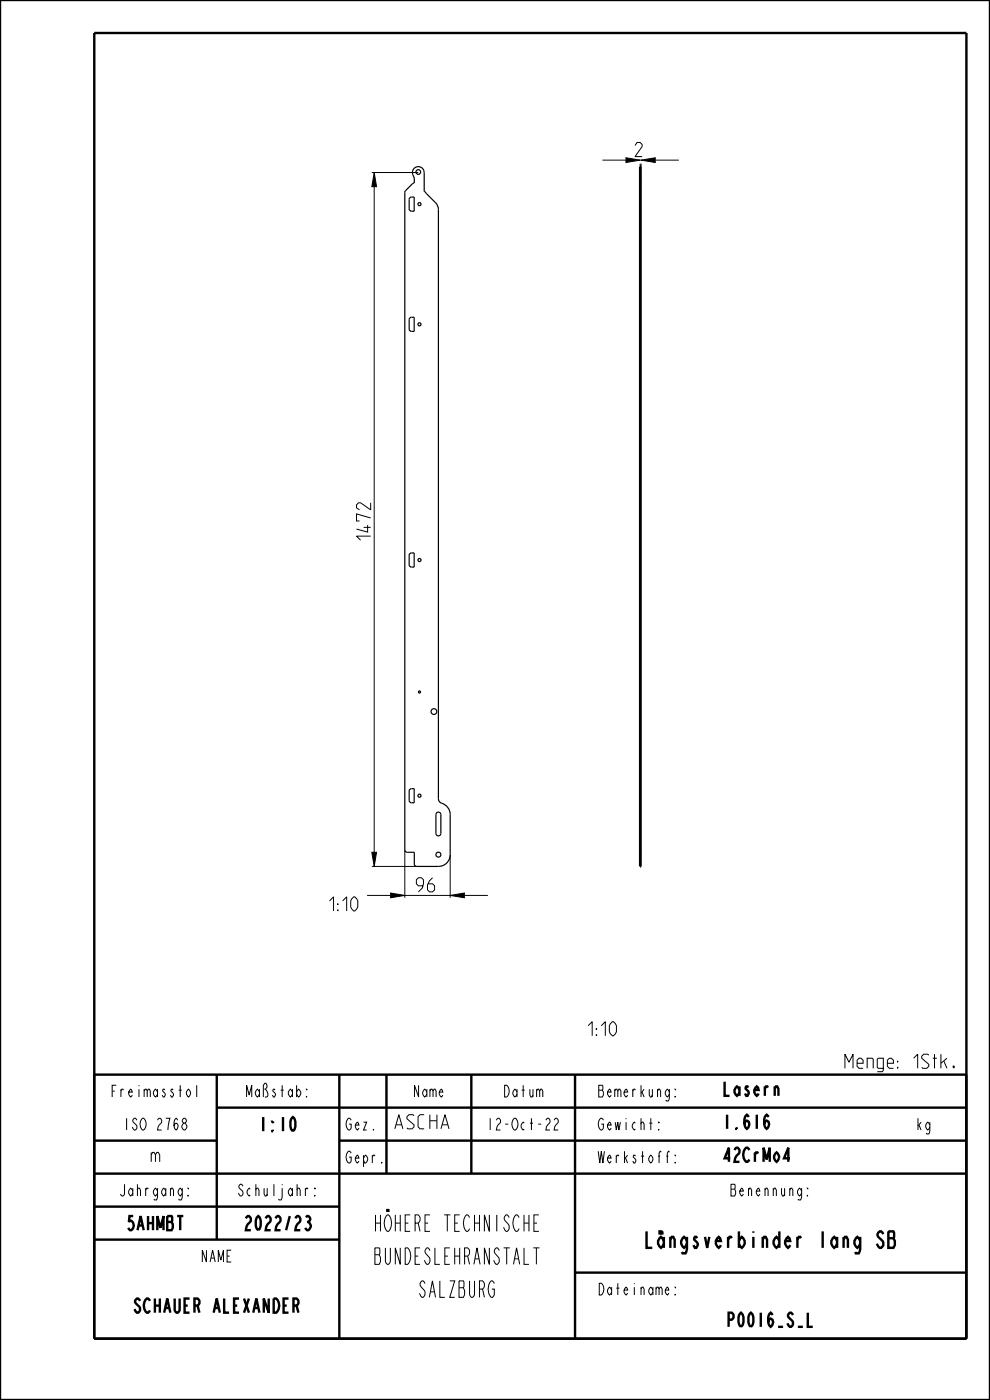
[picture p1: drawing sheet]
<svg xmlns="http://www.w3.org/2000/svg" width="210mm" height="297mm" viewBox="0 0 210 297" stroke-linecap="round" stroke-linejoin="round" font-family="sans-serif">
<path d="M79.4 36.6l.5 3h-1zM132.8 33.5l3 .5-3 .5zM136 34l3-.5v1zM78.9 180.8h1l-.5 3zM82.9 189.5l3 .5-3 .5zM95.5 190l3-.5v1z" fill="#000"/>
<g fill="none" stroke="#000" stroke-width=".21">
<path d="M78.9 36.6h9.8M79.4 36.6l.5 3h-1zM79.4 39.6v141.2M127.8 34h5M132.8 33.5l3 .5-3 .5zM135.8 34.7v.6M136 34l3-.5v1zM136 34.7v.6M139 34h5M77.9 190h5M78.9 180.8h1l-.5 3zM78.9 183.8h9.5"/>
<path d="M82.9 189.5l3 .5-3 .5zM85.9 190h9.6M85.9 180.3v10.2M95.5 190l3-.5v1zM95.5 181.3v9.2M98.5 190h5"/>
</g>
<g fill="none" stroke="#000" stroke-width=".51">
<path d="M0 0h210v297h-210zM20 7h185v277h-185zM135.8 39h.2M135.8 38.8h.2M135.8 37.8h.2M135.8 37.1h.2M136 35.3h-.2v148.5h.2M135.8 180.8h.2M20 228h185v56M46 235h159M46 228v35M72 228v56"/>
<path d="M82 228v21M100 228v21M122 228v56M20 242h26M20 249h185M20 256h52M72 242h133M20 263h52M122 270h83"/>
</g>
<g fill="none" stroke="#000" stroke-width=".25">
<path d="M87.8 35.8a1.25 1.25 0 0 1 1.4-.4 1.25 1.25 0 0 1 .8 1.2v4l2.7 2.7 .3 1.1v125.1a1.25 1.25 0 0 0 1.2 1.1 2.5 2.5 0 0 1 1.3 2.2v8.5a2.5 2.5 0 0 1-2.5 2.5l-4.9-.1-.2-.4v-2.5h-1.5l-.5-.2v-.3v-139.5l.1-.3 1.8-1.7a2.64 2.64 0 0 0-.3-2.1zM136 35.3v148.5M87 41.9l.9-.1v3h-.6l-.4-.2-.1-2.3zM87 67.4l.9-.1v3h-.6l-.4-.2-.1-2.3zM87 117.4l.9-.1v3h-.6l-.4-.2-.1-2.3zM86.9 167.6l.4-.3h.6v3h-.6l-.4-.2zM92.5 172.5a.53 .53 0 0 1 .6-.2 .53 .53 0 0 1 .4 .5v4a.53 .53 0 0 1-.5 .5 .53 .53 0 0 1-.5-.5z"/>
<circle cx="88.7" cy="36.5" r=".5"/>
<circle cx="89" cy="43.3" r=".33"/>
<circle cx="89" cy="68.8" r=".33"/>
<circle cx="89" cy="118.8" r=".33"/>
<circle cx="89" cy="146.8" r=".22"/>
<circle cx="92" cy="151" r=".61"/>
<circle cx="89" cy="168.8" r=".33"/>
<circle cx="93" cy="181.3" r=".53"/>
</g>
<g font-size="4.6">
<text x="77.1" y="261.2">HÖHERE TECHNISCHE</text>
<text x="77.1" y="268.2">BUNDESLEHRANSTALT</text>
<text x="133.4" y="264.7">Längsverbinder lang SB</text>
<text x="87.6" y="275.2">SALZBURG</text>
</g>
<g font-size="3.9">
<text x="134.7" y="33.2">2</text>
<text x="78.6" y="114.6" transform="rotate(-90 78.6 114.6)">1472</text>
<text x="88.3" y="189.2">96</text>
<text x="67.4" y="193.3">1:10</text>
<text x="122.3" y="219.7">1:10</text>
<text x="178.7" y="226.6">Menge: 1Stk.</text>
<text x="153.2" y="232.5">Lasern</text>
<text x="54.3" y="240">1:10</text>
<text x="83.2" y="239.5">ASCHA</text>
<text x="153.2" y="239.5">1.616</text>
<text x="31.6" y="246.5">m</text>
<text x="153.2" y="246.5">42CrMo4</text>
<text x="26" y="261">5AHMBT</text>
<text x="50.8" y="261">2022/23</text>
<text x="26.1" y="278.5">SCHAUER ALEXANDER</text>
<text x="152.9" y="281.5">P0016_S_L</text>
</g>
<g font-size="3.3">
<text x="22.3" y="232.7">Freimasstol</text>
<text x="51.2" y="232.7">Maßstab:</text>
<text x="87.1" y="232.7">Name</text>
<text x="106.1" y="232.7">Datum</text>
<text x="127.1" y="232.7">Bemerkung:</text>
<text x="25.2" y="239.7">ISO 2768</text>
<text x="73.2" y="239.7">Gez.</text>
<text x="102.2" y="239.7">12-Oct-22</text>
<text x="127.1" y="239.7">Gewicht:</text>
<text x="194.2" y="239.7">kg</text>
<text x="73.2" y="246.7">Gepr.</text>
<text x="127.1" y="246.7">Werkstoff:</text>
<text x="24.2" y="253.7">Jahrgang:</text>
<text x="49.2" y="253.7">Schuljahr:</text>
<text x="153.7" y="253.7">Benennung:</text>
<text x="42.1" y="267.7">NAME</text>
<text x="127.1" y="274.7">Dateiname:</text>
</g>
</svg>
